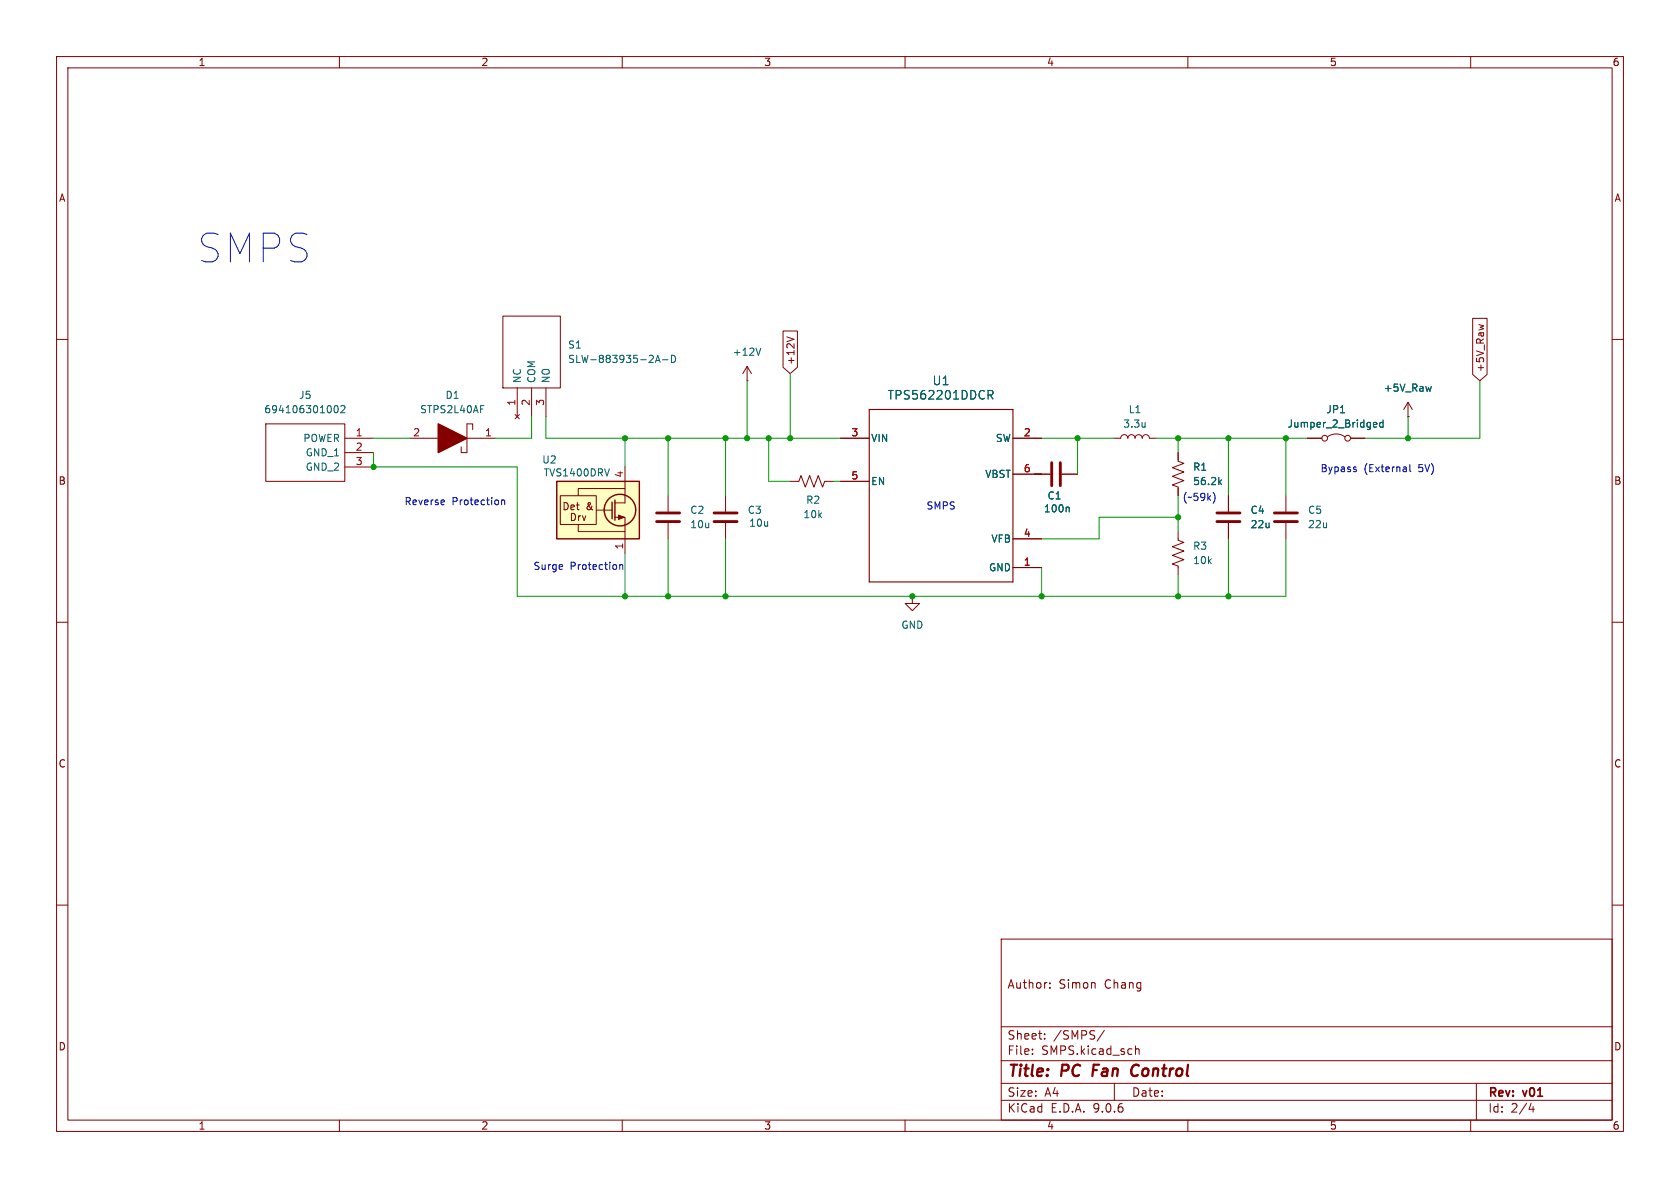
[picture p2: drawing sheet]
<svg xmlns="http://www.w3.org/2000/svg" width="297mm" height="210mm" viewBox="0 0 297 210" stroke-linecap="round" stroke-linejoin="round" font-family="sans-serif">
<g fill="none" stroke="#840000" stroke-width=".18">
<path d="M10 10h277v190h-277zM12 12h273v186h-273zM60 10v2M110 10v2M160 10v2M210 10v2M260 10v2M10 60h2M132.1 67.3h.1M132.1 64.8l-.8 1.2M132.1 64.8l.7 1.2M132.1 64.8v2.5"/>
<path d="M196.8 77.5h1.3a.64 .64 0 0 1 .7-.7 .64 .64 0 0 1 .6 .7 .64 .64 0 0 1 .6-.7 .64 .64 0 0 1 .7 .7 .64 .64 0 0 1 .6-.7 .64 .64 0 0 1 .6 .7 .64 .64 0 0 1 .7-.7 .64 .64 0 0 1 .6 .7h1.3M285 60h2M118.1 87.6v2.8M118.1 92.5v2.8M182.9 83.8h2.8M187.7 83.8h2.8M208.3 80v1.5l1 .4-2 .8 2 .7-2 .8 2 .8-2 .7 1 .4v1.5M227.3 87.6v2.8M227.3 92.5v2.8M10 110h2M285 110h2M10 160h2"/>
<path d="M177 166h108v32h-108zM185.6 174.6v.1M185.6 173.8v.1M285 160h2M60 198v2M110 198v2M160 198v2M177 194.5h108M177 191.5h108M177 187.5h108M177 181.5h108M182.5 186.3v.1"/>
<path d="M182.5 185.5v.1M184.7 183.6v.1M184.7 182.8v.1M195.2 182.1l-1.2 2M197 191.5v3M200.7 184.9v1.5M200.7 185.5l.3-.1 .3 .1 .1 .9M210 198v2M260 198v2M261 191.5v6.5M270.7 195l-.4 1.1h.9M271 195.6v1"/>
</g>
<path d="M193.4 188.2l-.3 2M201 188.2a1.13 1.13 0 0 0-1 .7 1.13 1.13 0 0 0 .3 1.2l.2 .1 .5-.1" fill="none" stroke="#840000" stroke-width=".4"/>
<path d="M116.1 90.7h4M116.1 92.2h4M185.9 81.8v4.1M187.5 81.8v4.1M225.3 90.7h4.1M225.3 92.2h4.1" fill="none" stroke="#840000" stroke-width=".51"/>
<path d="M134.5 61.5l-.4 1.3M202.4 74.7v.8M202.4 75.4h.1M188.8 89.6l.2 .2v.7M215.6 85.2l.4 .5M216 84.8l-.5 .5" fill="none" stroke="#006464" stroke-width=".18"/>
<path d="M98.4 85.1h14.6v10.2h-14.6z" fill="#ffffc2"/>
<g fill="none" stroke="#840000" stroke-width=".18">
<path d="M88.9 55.9h10.2v12.7h-10.2zM138.4 58.5h2.6v6.4l-1.3 1.1-1.3-1.1zM139.1 59.6l1.3 .4M260.3 56.3h2.6v9.9l-1.3 1.1-1.3-1.1zM261.4 57.4l.9 .2M47 74.9h14v10.2h-14zM61 77.5h5M72.4 77.5h5.1M82.5 77.5h5.1M83.6 75.9v-1h-1.1v5.1h-1v-1M91.1 73.3l.7 .7M91.4 68.6v5.1"/>
<path d="M91.8 73.3l-.7 .7M94 68.6v5.1M96.5 68.6v5.1M148.6 77.5h5.1M179.1 77.5h5M231.1 77.5h2.6M234.7 77.2a2.54 2.54 0 0 1 3 0M238.8 77.5h2.5M248.9 73.7h.1M248.9 71.1l-.7 1.3M248.9 71.1l.8 1.3M248.9 71.1v2.6"/>
<path d="M61 80h5M61 82.6h5M99.1 87.6h6.3v5.1h-6.3zM102.2 92.7v1.3h8.3M105.4 90.2h2.8M108.7 91.4h1.8v6.4M110.5 86.4h-8.3v1.2M110.5 82.6v6.3h-1.8M128.3 87.6v2.8M128.3 92.5v2.8M139.7 85.1h1.5l.4-1 .8 2 .7-2 .8 2 .8-2 .7 2 .4-1h1.5M148.6 85.1h5.1"/>
<path d="M179.1 83.8h6.6M179.1 95.3h5M187.7 83.8h2.8M208.3 94v1.5l1 .4-2 .7 2 .8-2 .8 2 .7-2 .8 1 .4v1.5M208.3 80v1.3M208.3 86.4v1.2M217.2 87.6v2.8M217.2 92.5v2.8M161.3 105.4v1.3h1.3l-1.3 1.3-1.3-1.3h1.3M161.3 105.4h.1M179.1 100.3h5"/>
<circle cx="234.2" cy="77.5" r=".51"/>
<circle cx="238.3" cy="77.5" r=".51"/>
</g>
<g fill="none" stroke="#840000" stroke-width=".25">
<path d="M98.4 85.1h14.6v10.2h-14.6zM108.2 88.8v2.9M108.7 88.4v3.5"/>
<circle cx="109.6" cy="90.2" r="2.79"/>
</g>
<path d="M109.3 91.1l1.1 .3-1.1 .4z" fill="#840000" stroke="#840000" stroke-width=".18"/>
<g fill="none" stroke="#006464" stroke-width=".18">
<path d="M59.2 71.8l.2-.1a.68 .68 0 0 1 .4 .6 .68 .68 0 0 1-.4 .7l-.2-.2-.1-.3zM60.3 71.8l.4-.1 .3 .4-.8 .9h.8M85 71.7h.6M115.9 64.1l.4-1.3 .4 1.3M116 63.7h.6M117.1 63.6h1M118.7 62.8a.64 .64 0 0 1 .7 .6 .64 .64 0 0 1-.7 .7zM174.7 69h.6l.3 .3-.2 .4-.7 .1M175 69.8l.6 .7M242.9 75.4h.5M242.9 74.7h.3l.2 .3-.6 .1M244.5 74.7h-.4l-.2 .2 .1 .5h.5"/>
<path d="M244.5 74.2v1.3M253 68.3l-.2 .9M107.7 82.9l-.4 1.2M188.8 89.6l.2 .2v.7M215.6 85.2l.4 .5M216 84.8l-.5 .5"/>
</g>
<path d="M153.7 72.4h25.4v30.5h-25.4z" fill="none" stroke="#840000" stroke-width=".2"/>
<path d="M126.2 90.7h4.1M126.2 92.2h4.1M215.1 90.7h4.1M215.1 92.2h4.1" fill="none" stroke="#840000" stroke-width=".51"/>
<path d="M77.5 74.9l5 2.6-5 2.5z" fill="#840000" stroke="#840000" stroke-width=".25"/>
<g fill="none" stroke="#009600" stroke-width=".18">
<path d="M66 77.5h6.4M94 73.7v3.8h-6.4M96.5 73.7v3.8h52.1M110.5 77.5v5.1M118.1 77.5v10.1M128.3 77.5v10.1M132.1 67.3v10.2M135.9 77.5v7.6h3.8M139.7 66v11.5M184.1 77.5h12.7M190.5 77.5v6.3M204.5 77.5h26.6"/>
<path d="M208.3 77.5v2.5M217.2 77.5v10.1M227.3 77.5v10.1M248.9 73.7v3.8M261.6 67.3v10.2h-20.3M66 80v2.6h25.4v22.8h135.9v-10.1M110.5 97.8v7.6M118.1 95.3v10.1M128.3 95.3v10.1M147.3 85.1h1.3M182.9 83.8h1.2M208.3 91.4h-14v3.9h-10.2"/>
<path d="M208.3 87.6v6.4M217.2 95.3v10.1M184.1 100.3v5.1M208.3 101.6v3.8"/>
</g>
<path d="M78.5 88.4l.1 .3-.6 .1M88.7 88.4v.8M88.7 88.5l.2-.1h.3v.8M109.6 99.8v.9M109.6 99.9l.1-.1 .3 .1 .1 .8M214.5 87.1a1.49 1.49 0 0 1 0 1.8M239.6 83l.2 .1-.2 .3M239.6 82.5l.1 .1M249.2 82.1v1.1l.2 .2" fill="none" stroke="#0000c2" stroke-width=".18"/>
<g fill="#009600" stroke="#009600" stroke-width=".18">
<circle cx="118.1" cy="105.4" r=".46"/>
<circle cx="110.5" cy="105.4" r=".46"/>
<circle cx="128.3" cy="105.4" r=".46"/>
<circle cx="135.9" cy="77.5" r=".46"/>
<circle cx="132.1" cy="77.5" r=".46"/>
<circle cx="118.1" cy="77.5" r=".46"/>
<circle cx="110.5" cy="77.5" r=".46"/>
<circle cx="128.3" cy="77.5" r=".46"/>
<circle cx="66" cy="82.6" r=".46"/>
<circle cx="184.1" cy="105.4" r=".46"/>
<circle cx="208.3" cy="91.4" r=".46"/>
<circle cx="161.3" cy="105.4" r=".46"/>
<circle cx="139.7" cy="77.5" r=".46"/>
<circle cx="190.5" cy="77.5" r=".46"/>
<circle cx="208.3" cy="77.5" r=".46"/>
<circle cx="217.2" cy="77.5" r=".46"/>
<circle cx="227.3" cy="77.5" r=".46"/>
<circle cx="208.3" cy="105.4" r=".46"/>
<circle cx="217.2" cy="105.4" r=".46"/>
<circle cx="248.9" cy="77.5" r=".46"/>
</g>
<text font-size="7.1" fill="#0000c2" x="35" y="46.7">SMPS</text>
<g font-size="2.8" fill="#840000">
<text x="178" y="190.9">Title:</text>
<text x="187.7" y="190.9">PC</text>
<text x="194" y="190.9">Fan</text>
<text x="201.6" y="190.9">Control</text>
</g>
<g font-size="2.1" fill="#006464">
<text x="156.8" y="70.8">TPS562201DDCR</text>
<text x="164.8" y="68.3">U1</text>
</g>
<g font-size="2.1" fill="#840000">
<text x="178" y="175">Author:</text>
<text x="187.2" y="175">Simon</text>
<text x="195.3" y="175">Chang</text>
<text x="178" y="184">Sheet:</text>
<text x="186.2" y="184">/SMPS/</text>
<text x="178" y="186.7">File:</text>
<text x="184.1" y="186.7">SMPS.kicad_sch</text>
<text x="178" y="196.9">KiCad</text>
<text x="178" y="194.1">Size:</text>
<text x="184.7" y="194.1">A4</text>
<text x="185.7" y="196.9">E.D.A.</text>
<text x="193.3" y="196.9">9.0.6</text>
<text x="200" y="194.1">Date:</text>
<text x="263" y="194.3">Rev:</text>
<text x="263" y="196.9">Id:</text>
<text x="267.1" y="196.9">2/4</text>
<text x="269.4" y="194.3">v01</text>
</g>
<g font-size="1.8" fill="#840000">
<text x="35" y="11.9">1</text>
<text x="85" y="11.9">2</text>
<text x="135" y="11.9">3</text>
<text x="185" y="11.9">4</text>
<text x="235" y="11.9">5</text>
<text x="285" y="11.9">6</text>
<text x="10.3" y="35.9">A</text>
<text x="285.3" y="35.9">A</text>
<text x="140.7" y="64.6" transform="rotate(-90 140.7 64.6)">+12V</text>
<text x="262.6" y="65.9" transform="rotate(-90 262.6 65.9)">+5V_Raw</text>
<text x="10.3" y="85.9">B</text>
<text x="285.3" y="85.9">B</text>
<text x="99.3" y="90.4">Det</text>
<text x="100.6" y="92.3">Drv</text>
<text x="103.6" y="90.4">&amp;</text>
<text x="10.3" y="135.9">C</text>
<text x="285.3" y="135.9">C</text>
<text x="10.3" y="185.9">D</text>
<text x="285.3" y="185.9">D</text>
<text x="35" y="199.9">1</text>
<text x="85" y="199.9">2</text>
<text x="135" y="199.9">3</text>
<text x="185" y="199.9">4</text>
<text x="235" y="199.9">5</text>
<text x="285" y="199.9">6</text>
</g>
<g font-size="1.8" fill="#006464">
<text x="100.3" y="64.4">SLW-883935-2A-D</text>
<text x="100.3" y="61.8">S1</text>
<text x="129.4" y="63.1">+12V</text>
<text x="52.8" y="70.7">J5</text>
<text x="78.7" y="70.7">D1</text>
<text x="92.3" y="67.8" transform="rotate(-90 92.3 67.8)">NC</text>
<text x="94.8" y="67.8" transform="rotate(-90 94.8 67.8)">COM</text>
<text x="97.4" y="67.8" transform="rotate(-90 97.4 67.8)">NO</text>
<text x="244.5" y="69.4">+5V_Raw</text>
<text x="46.6" y="73.3">694106301002</text>
<text x="74.2" y="73.3">STPS2L40AF</text>
<text x="198.5" y="75.8">3.3u</text>
<text x="199.4" y="73.3">L1</text>
<text x="227.5" y="75.8">Jumper_2_Bridged</text>
<text x="234.4" y="73.3">JP1</text>
<text x="53.5" y="78.3">POWER</text>
<text x="53.9" y="80.9">GND_1</text>
<text x="53.9" y="83.4">GND_2</text>
<text x="95.8" y="82.1">U2</text>
<text x="153.9" y="78.3">VIN</text>
<text x="176" y="78.3">SW</text>
<text x="210.8" y="83.4">R1</text>
<text x="96" y="84.4">TVS1400DRV</text>
<text x="142.4" y="89.3">R2</text>
<text x="153.9" y="86">EN</text>
<text x="174.1" y="84.7">VBST</text>
<text x="185.1" y="88.5">C1</text>
<text x="210.8" y="86">56.2k</text>
<text x="121.9" y="91">C2</text>
<text x="121.9" y="93.6">10u</text>
<text x="132.1" y="91">C3</text>
<text x="132.3" y="93.3">10u</text>
<text x="141.9" y="91.8">10k</text>
<text x="184.5" y="90.8">100n</text>
<text x="221" y="91">C4</text>
<text x="221" y="93.6">22u</text>
<text x="231.1" y="91">C5</text>
<text x="231.1" y="93.6">22u</text>
<text x="174.7" y="101.2">GND</text>
<text x="175.2" y="96.1">VFB</text>
<text x="210.8" y="97.4">R3</text>
<text x="210.8" y="99.9">10k</text>
<text x="159.3" y="111.4">GND</text>
</g>
<g font-size="1.8" fill="#a90000">
<text x="91.2" y="71.8" transform="rotate(-90 91.2 71.8)">1</text>
<text x="93.7" y="71.8" transform="rotate(-90 93.7 71.8)">2</text>
<text x="96.3" y="71.8" transform="rotate(-90 96.3 71.8)">3</text>
<text x="62.8" y="77.2">1</text>
<text x="73" y="77.2">2</text>
<text x="85.7" y="77.2">1</text>
<text x="150.4" y="77.2">3</text>
<text x="180.9" y="77.2">2</text>
<text x="62.8" y="79.8">2</text>
<text x="62.8" y="82.3">3</text>
<text x="180.9" y="83.6">6</text>
<text x="110.2" y="84.5" transform="rotate(-90 110.2 84.5)">4</text>
<text x="150.4" y="84.8">5</text>
<text x="180.9" y="95">4</text>
<text x="110.2" y="97.2" transform="rotate(-90 110.2 97.2)">1</text>
<text x="180.9" y="100.1">1</text>
</g>
<g font-size="1.8" fill="#0000c2">
<text x="233.4" y="83.7">Bypass</text>
<text x="241.1" y="83.7">(External</text>
<text x="250.9" y="83.7">5V)</text>
<text x="71.4" y="89.5">Reverse</text>
<text x="79.9" y="89.5">Protection</text>
<text x="209" y="88.8">(~59k)</text>
<text x="163.7" y="90.3">SMPS</text>
<text x="94.2" y="100.9">Surge</text>
<text x="100.8" y="100.9">Protection</text>
</g>
</svg>
